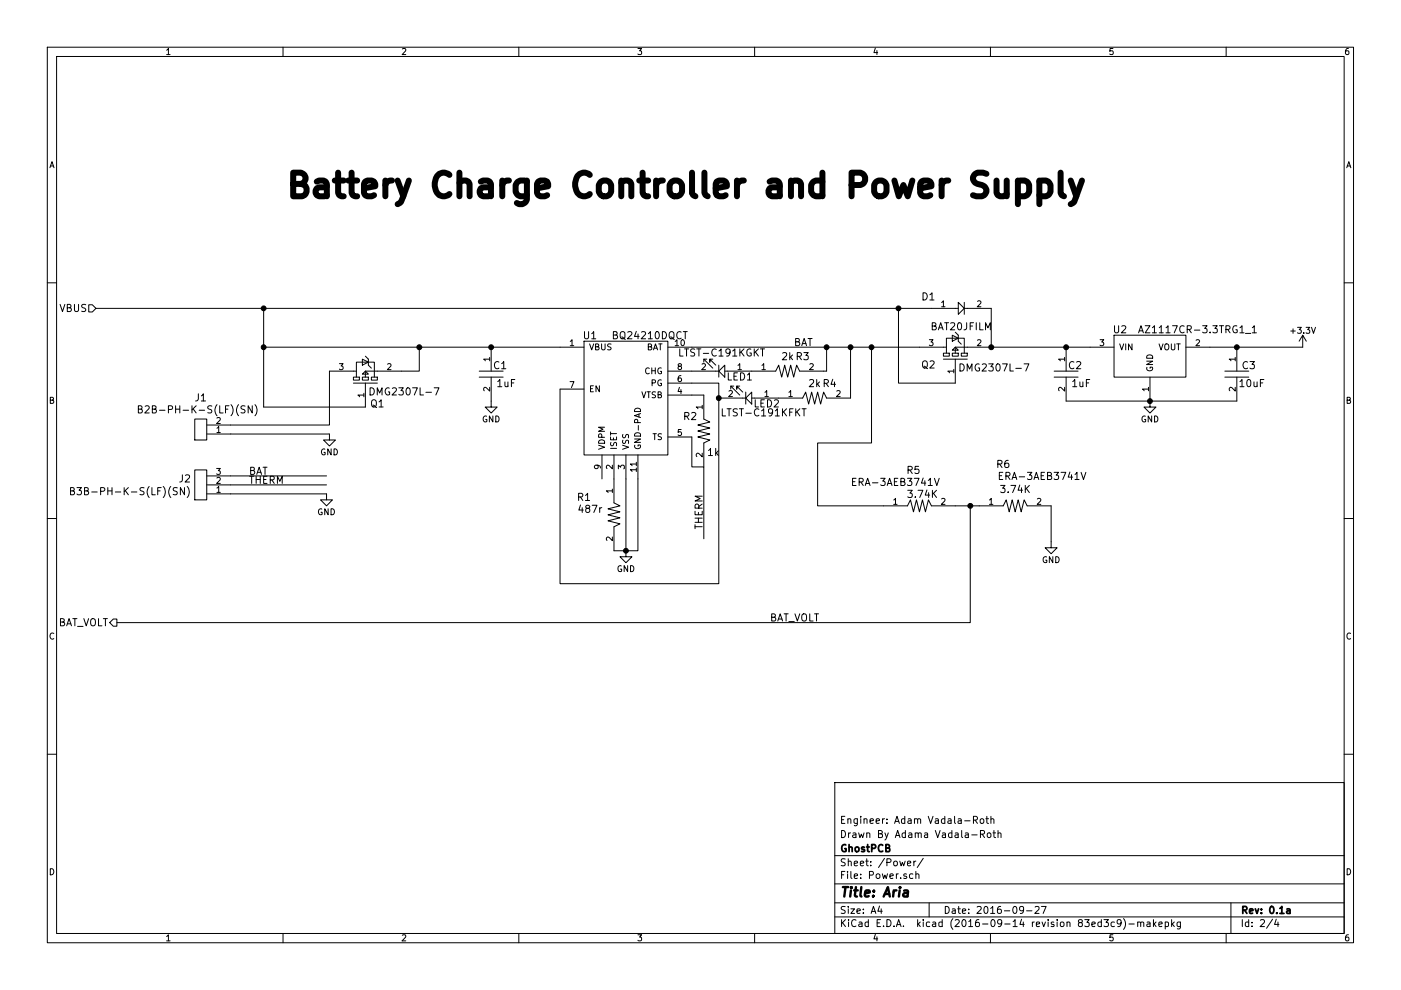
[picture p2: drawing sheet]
EESchema Schematic File Version 2
LIBS:power
LIBS:device
LIBS:transistors
LIBS:conn
LIBS:linear
LIBS:regul
LIBS:74xx
LIBS:cmos4000
LIBS:adc-dac
LIBS:memory
LIBS:xilinx
LIBS:microcontrollers
LIBS:dsp
LIBS:microchip
LIBS:analog_switches
LIBS:motorola
LIBS:texas
LIBS:intel
LIBS:audio
LIBS:interface
LIBS:digital-audio
LIBS:philips
LIBS:display
LIBS:cypress
LIBS:siliconi
LIBS:opto
LIBS:atmel
LIBS:contrib
LIBS:valves
LIBS:HydroPWNics_Lib
LIBS:Aria-cache
EELAYER 25 0
EELAYER END
$Descr A4 11693 8268
encoding utf-8
Sheet 2 4
Title "Aria"
Date "2016-09-27"
Rev "0.1a"
Comp "GhostPCB"
Comment1 "Drawn By Adama Vadala-Roth"
Comment2 "Engineer: Adam Vadala-Roth"
Comment3 ""
Comment4 ""
$EndDescr
Text HLabel 800  2575 0    60   Input ~ 0
VBUS
$Comp
L BQ24210DQCT U1
U 1 1
P 5375 3150
F 0 "U1" H 4925 3500 60  0000 C CNN
F 1 "BQ24210DQCT" H 5425 3500 60  0000 C CNN
F 2 "PCB_Footprints:BQ24210" H 4825 3400 60  0001 C CNN
F 3 "http://www.ti.com/lit/ds/symlink/bq24210.pdf" H 6775 5050 60  0001 C CNN
F 4 "1.46250 @ 1250" H 5025 3600 60  0001 C CNN "Cost"
F 5 "19 Aug 2016" H 5125 3700 60  0001 C CNN "Date Created"
F 6 "19 Aug 2016" H 5225 3800 60  0001 C CNN "Date Modified"
F 7 "Adam Vadala-Roth" H 5325 3900 60  0001 C CNN "Designer"
F 8 "0.8mm" H 5425 4000 60  0001 C CNN "Height"
F 9 "Yes" H 5525 4100 60  0001 C CNN "RHoS?"
F 10 "Texas Instruments" H 5625 4200 60  0001 C CNN "MFR"
F 11 "BQ24210DQCT" H 5725 4300 60  0001 C CNN "MFR#"
F 12 "SMT/SMD" H 5825 4400 60  0001 C CNN "Mounting "
F 13 "8" H 5925 4500 60  0001 C CNN "Pin Count#"
F 14 "Active" H 6025 4600 60  0001 C CNN "Status"
F 15 "N/A" H 6125 4700 60  0001 C CNN "Tolerance"
F 16 "Lithium Ion Battery Charge Controller Solar/USB" H 6225 4800 60  0001 C CNN "Type"
F 17 "3.5-18VDC" H 6325 4900 60  0001 C CNN "Voltage"
F 18 "N/A" H 6425 5000 60  0001 C CNN "Wattage"
F 19 "N/A" H 6525 5100 60  0001 C CNN "Component-Value"
F 20 "IC BATT CHARGER LI-ION 10WSON" H 6625 5200 60  0001 C CNN "Description"
	1    5375 3150
	1    0    0    -1  
$EndComp
$Comp
L CL05A105KA5NQNC C2
U 1 1
P 8900 3125
F 0 "C2" V 8825 3200 60  0000 C CNN
F 1 "CL05A105KA5NQNC" H 8600 2975 60  0001 C CNN
F 2 "PCB_Footprints:C0402" H 8150 3175 60  0001 C CNN
F 3 "http://www.samsungsem.com/kr/support/product-search/mlcc/__icsFiles/afieldfile/2016/08/18/S_CL05A105KA5NQNC.pdf" H 8250 3275 60  0001 C CNN
F 4 "0.05618 @ 5000" H 8350 3375 60  0001 C CNN "Cost"
F 5 "5 Sept 2016" H 8450 3475 60  0001 C CNN "Date Created"
F 6 "5 Sept 2016" H 8550 3575 60  0001 C CNN "Date Modifed"
F 7 "Adam Vadala-Roth" H 8650 3675 60  0001 C CNN "Designer"
F 8 "0.55mm" H 8750 3775 60  0001 C CNN "Height"
F 9 "Yes" H 8850 3875 60  0001 C CNN "RHoS?"
F 10 "Samsung Electro-Mechanics America, Inc." H 8950 3975 60  0001 C CNN "MFR"
F 11 "CL05A105KA5NQNC" H 9050 4075 60  0001 C CNN "MFR#"
F 12 "SMT/SMD" H 9150 4175 60  0001 C CNN "Mounting"
F 13 "2" H 9250 4275 60  0001 C CNN "Pin Count#"
F 14 "Active" H 9350 4375 60  0001 C CNN "Status"
F 15 "10%" H 9450 4475 60  0001 C CNN "Tolerance"
F 16 "Ceramic Capacitor 0402" H 9550 4575 60  0001 C CNN "Type"
F 17 "25V" H 9650 4675 60  0001 C CNN "Voltage"
F 18 "N/A" H 10200 4675 60  0001 C CNN "Wattage"
F 19 "1uF" V 8975 3250 60  0000 C CNN "Componen-Value"
F 20 "1µF 25V Ceramic Capacitor X5R 0402 (1005 Metric) 0.039\" L x 0.020\" W (1.00mm x 0.50mm)" H 10400 4875 60  0001 C CNN "Description"
	1    8900 3125
	0    1    1    0   
$EndComp
$Comp
L CL10A106KQ8NNNC C3
U 1 1
P 10325 3100
F 0 "C3" V 10275 3200 60  0000 C CNN
F 1 "CL10A106KQ8NNNC" H 10025 2950 60  0001 C CNN
F 2 "PCB_Footprints:C0603" H 9575 3150 60  0001 C CNN
F 3 "http://www.samsungsem.com/kr/support/product-search/mlcc/__icsFiles/afieldfile/2016/08/18/S_CL10A106KQ8NNNC.pdf" H 9675 3250 60  0001 C CNN
F 4 "0.05145 @ 4000" H 9775 3350 60  0001 C CNN "Cost"
F 5 "5 Sept 2016" H 9875 3450 60  0001 C CNN "Date Created"
F 6 "5 Sept 2016" H 9975 3550 60  0001 C CNN "Date Modifed"
F 7 "Adam Vadala-Roth" H 10075 3650 60  0001 C CNN "Designer"
F 8 "0.90mm" H 10175 3750 60  0001 C CNN "Height"
F 9 "Yes" H 10275 3850 60  0001 C CNN "RHoS?"
F 10 "Samsung Electro-Mechanics America, Inc." H 10375 3950 60  0001 C CNN "MFR"
F 11 "CL10A106KQ8NNNC" H 10475 4050 60  0001 C CNN "MFR#"
F 12 "SMT/SMD" H 10575 4150 60  0001 C CNN "Mounting"
F 13 "2" H 10675 4250 60  0001 C CNN "Pin Count#"
F 14 "Active" H 10775 4350 60  0001 C CNN "Status"
F 15 "10%" H 10875 4450 60  0001 C CNN "Tolerance"
F 16 "Ceramic Capacitor 0603" H 10975 4550 60  0001 C CNN "Type"
F 17 "6.3V" H 11075 4650 60  0001 C CNN "Voltage"
F 18 "N/A" H 11625 4650 60  0001 C CNN "Wattage"
F 19 "10uF" V 10425 3225 60  0000 C CNN "Componen-Value"
F 20 "10µF 6.3V Ceramic Capacitor X5R 0603 (1608 Metric) 0.063\" L x 0.031\" W (1.60mm x 0.80mm)" H 11825 4850 60  0001 C CNN "Description"
	1    10325 3100
	0    1    1    0   
$EndComp
$Comp
L AZ1117CR-3.3TRG1_1 U2
U 1 1
P 9600 2950
F 0 "U2" H 9350 3150 60  0000 C CNN
F 1 "AZ1117CR-3.3TRG1_1" H 10000 3150 60  0000 C CNN
F 2 "PCB_Footprints:AZ1117CR-3.3TRG1" H 9250 3050 60  0001 C CNN
F 3 "" H 9350 3150 60  0001 C CNN
F 4 "0.08330 @ 5000" H 9450 3250 60  0001 C CNN "Cost"
F 5 "19 Aug 2016" H 9550 3350 60  0001 C CNN "Date Created"
F 6 "19 Aug 2016" H 9650 3450 60  0001 C CNN "Date Modified"
F 7 "Adam Vadala-Roth" H 9750 3550 60  0001 C CNN "Designer"
F 8 "1.6mm" H 9850 3650 60  0001 C CNN "Height"
F 9 "Yes" H 9950 3750 60  0001 C CNN "RHoS?"
F 10 "Diodes Inc" H 10050 3850 60  0001 C CNN "MFR"
F 11 "AZ1117CR-3.3TRG1" H 10150 3950 60  0001 C CNN "MFR#"
F 12 "SMT/SMD" H 10250 4050 60  0001 C CNN "Mounting"
F 13 "4" H 10350 4150 60  0001 C CNN "Pin Count#"
F 14 "Active" H 10450 4250 60  0001 C CNN "Status"
F 15 "N/A" H 10550 4350 60  0001 C CNN "Tolerance"
F 16 "LDO Linear DC Voltage Regulator" H 10650 4450 60  0001 C CNN "Type"
F 17 "3.7V input 3.3V Output" H 10750 4550 60  0001 C CNN "Voltage"
F 18 "N/A" H 10850 4650 60  0001 C CNN "Wattage"
F 19 "N/A" H 10950 4750 60  0001 C CNN "Component-Value"
F 20 "Linear Voltage Regulator IC Positive Fixed 1 Output 3.3V 800mA SOT-89" H 11050 4850 60  0001 C CNN "Description"
	1    9600 2950
	1    0    0    -1  
$EndComp
$Comp
L BAT20JFILM D1
U 1 1
P 8025 2575
F 0 "D1" H 7750 2675 60  0000 C CNN
F 1 "BAT20JFILM" H 8025 2425 60  0000 C CNN
F 2 "PCB_Footprints:BAT20JFILM" H 9450 4500 60  0001 C CNN
F 3 "http://www.st.com/web/en/resource/technical/document/datasheet/CD00012201.pdf" H 9650 4625 60  0001 C CNN
F 4 "0.09010 @ 6000" H 7875 2775 60  0001 C CNN "Cost"
F 5 "8 Sept 2016" H 7975 2875 60  0001 C CNN "Date Created"
F 6 "8 Sept 2016" H 8075 2975 60  0001 C CNN "Date Modified"
F 7 "Adam Vadala-Roth" H 8175 3075 60  0001 C CNN "Designer"
F 8 "1.13mm" H 8275 3175 60  0001 C CNN "Height"
F 9 "Yes" H 8375 3275 60  0001 C CNN "RhoS?"
F 10 "STMicroelectronics" H 8475 3375 60  0001 C CNN "MFR"
F 11 "BAT20JFILM" H 8575 3475 60  0001 C CNN "MFR#"
F 12 "SMT/SMD" H 8675 3575 60  0001 C CNN "Mounting"
F 13 "2" H 8775 3675 60  0001 C CNN "Pin Count#"
F 14 "Active" H 8875 3775 60  0001 C CNN "Status"
F 15 "N/A" H 8975 3875 60  0001 C CNN "Tolerance"
F 16 "Schottky Diode" H 9075 3975 60  0001 C CNN "Type"
F 17 "N/A" H 9175 4075 60  0001 C CNN "Voltage"
F 18 "N/A" H 9275 4175 60  0001 C CNN "Wattage"
F 19 "N/A" H 9375 4275 60  0001 C CNN "Component-Value"
F 20 "Diode Schottky 23V 1A Surface Mount SOD-323" H 9475 4375 60  0001 C CNN "Description"
	1    8025 2575
	1    0    0    -1  
$EndComp
$Comp
L DMG2307L-7 Q2
U 1 1
P 7975 2900
F 0 "Q2" V 7825 3125 60  0000 C CNN
F 1 "DMG2307L-7" V 7800 2575 60  0000 C CNN
F 2 "PCB_Footprints:DMG2307L-7" H 9275 4550 60  0001 C CNN
F 3 "http://www.diodes.com/_files/datasheets/DMG2307L.pdf" H 9575 4750 60  0001 C CNN
F 4 "0.08100 @ 3000" H 9075 5050 60  0001 C CNN "Cost"
F 5 "8 Sept 2016" H 9125 4950 60  0001 C CNN "Date Created "
F 6 "8 Sept 2016" H 9175 4400 60  0001 C CNN "Date Modified"
F 7 "Adam Vadala-Roth" H 9075 4850 60  0001 C CNN "Designer"
F 8 "0.4mm" H 9125 4650 60  0001 C CNN "Height"
F 9 "Yes" H 9125 5150 60  0001 C CNN "RHoS?"
F 10 "Diodes Incorporated" H 9175 4300 60  0001 C CNN "MFR"
F 11 "DMG2307L-7" H 8225 3300 60  0001 C CNN "MFR#"
F 12 "SMT/SMD" H 8325 3400 60  0001 C CNN "Mounting"
F 13 "2" H 8425 3500 60  0001 C CNN "Pin Count#"
F 14 "Active" H 8525 3600 60  0001 C CNN "Status"
F 15 "N/A" H 8625 3700 60  0001 C CNN "Tolerance"
F 16 "MOSFET" H 8725 3800 60  0001 C CNN "Type"
F 17 "30V" H 8825 3900 60  0001 C CNN "Voltage"
F 18 "N/A" H 8925 4000 60  0001 C CNN "Wattage"
F 19 "N/A" H 9025 4100 60  0001 C CNN "Component-Value"
F 20 "MOSFET P-CH 30V 2.5A SOT-23" H 9125 4200 60  0001 C CNN "Description"
	1    7975 2900
	0    -1   -1   0   
$EndComp
$Comp
L RC1005F4870CS R1
U 1 1
P 5125 4300
F 0 "R1" V 4975 4050 60  0000 C CNN
F 1 "RC1005F4870CS" H 5125 4150 60  0001 C CNN
F 2 "PCB_Footprints:R0402" H 4725 4550 60  0001 C CNN
F 3 "https://media.digikey.com/pdf/Data%20Sheets/Samsung%20PDFs/RC_Series_ds.pdf" H 4825 4750 60  0001 C CNN
F 4 "0.00257 @ 5000" H 6675 6250 60  0001 C CNN "Cost"
F 5 "5 Sept 2016" H 5025 4850 60  0001 C CNN "Date Created"
F 6 "5 Sept 2016" H 5125 4950 60  0001 C CNN "Date Modified"
F 7 "Adam Vadala-Roth" H 5225 5050 60  0001 C CNN "Designer"
F 8 "0.4mm" H 5325 5150 60  0001 C CNN "Height"
F 9 "Yes" H 5425 5250 60  0001 C CNN "RHoS?"
F 10 "Samsung Electro-Mechanics America, Inc." H 5525 5350 60  0001 C CNN "MFR"
F 11 "RC1005F4870CS" H 5625 5450 60  0001 C CNN "MFR#"
F 12 "SMT/SMD" H 5725 5550 60  0001 C CNN "Mounting"
F 13 "2" H 5825 5650 60  0001 C CNN "Pin Count#"
F 14 "Active" H 5925 5750 60  0001 C CNN "Status"
F 15 "1%" H 6025 5850 60  0001 C CNN "Tolerance"
F 16 "passive" H 6125 5950 60  0001 C CNN "Type"
F 17 "N/A" H 6225 6050 60  0001 C CNN "Voltage"
F 18 "1/16" H 6325 6150 60  0001 C CNN "Wattage"
F 19 "487r" V 5075 4100 60  0000 C CNN "Component-Value"
F 20 "RES SMD 487 OHM 1% 1/16W 0402" H 6525 6350 60  0001 C CNN "Description"
	1    5125 4300
	0    1    1    0   
$EndComp
$Comp
L LTST-C191KFKT LED2
U 1 1
P 6250 3325
F 0 "LED2" H 6100 3375 60  0000 C CNN
F 1 "LTST-C191KFKT" H 6125 3450 60  0000 C CNN
F 2 "PCB_Footprints:LED0603" H 7675 5250 60  0001 C CNN
F 3 "http://optoelectronics.liteon.com/upload/download/DS22-2000-228/S_110_LTST-C191KGKT.pdf" H 7875 5375 60  0001 C CNN
F 4 "0.03760 @ 5000" H 6100 3525 60  0001 C CNN "Cost"
F 5 "8 Sept 2016" H 6200 3625 60  0001 C CNN "Date Created"
F 6 "8 Sept 2016" H 6300 3725 60  0001 C CNN "Date Modified"
F 7 "Adam Vadala-Roth" H 6400 3825 60  0001 C CNN "Designer"
F 8 "0.55mm" H 6500 3925 60  0001 C CNN "Height"
F 9 "Yes" H 6600 4025 60  0001 C CNN "RhoS?"
F 10 "Lite-On Inc" H 6700 4125 60  0001 C CNN "MFR"
F 11 "LTST-C191KFKT" H 6800 4225 60  0001 C CNN "MFR#"
F 12 "SMT/SMD" H 6900 4325 60  0001 C CNN "Mounting"
F 13 "2" H 7000 4425 60  0001 C CNN "Pin Count#"
F 14 "Active" H 7100 4525 60  0001 C CNN "Status"
F 15 "N/A" H 7200 4625 60  0001 C CNN "Tolerance"
F 16 "0603 LED" H 7300 4725 60  0001 C CNN "Type"
F 17 "N/A" H 7400 4825 60  0001 C CNN "Voltage"
F 18 "N/A" H 7500 4925 60  0001 C CNN "Wattage"
F 19 "N/A" H 7600 5025 60  0001 C CNN "Component-Value"
F 20 "Orange 605nm LED Indication - Discrete 2V 0603 (1608 Metric)" H 7700 5125 60  0001 C CNN "Description"
	1    6250 3325
	-1   0    0    1   
$EndComp
$Comp
L LTST-C191KGKT LED1
U 1 1
P 6025 3100
F 0 "LED1" H 5875 3150 60  0000 C CNN
F 1 "LTST-C191KGKT" H 6025 2950 60  0000 C CNN
F 2 "PCB_Footprints:LED0603" H 7450 5025 60  0001 C CNN
F 3 "http://optoelectronics.liteon.com/upload/download/DS22-2000-228/S_110_LTST-C191KGKT.pdf" H 7650 5150 60  0001 C CNN
F 4 "0.04040 @ 5000" H 5875 3300 60  0001 C CNN "Cost"
F 5 "8 Sept 2016" H 5975 3400 60  0001 C CNN "Date Created"
F 6 "8 Sept 2016" H 6075 3500 60  0001 C CNN "Date Modified"
F 7 "Adam Vadala-Roth" H 6175 3600 60  0001 C CNN "Designer"
F 8 "0.55mm" H 6275 3700 60  0001 C CNN "Height"
F 9 "Yes" H 6375 3800 60  0001 C CNN "RhoS?"
F 10 "Lite-On Inc" H 6475 3900 60  0001 C CNN "MFR"
F 11 "LTST-C191KGKT" H 6575 4000 60  0001 C CNN "MFR#"
F 12 "SMT/SMD" H 6675 4100 60  0001 C CNN "Mounting"
F 13 "2" H 6775 4200 60  0001 C CNN "Pin Count#"
F 14 "Active" H 6875 4300 60  0001 C CNN "Status"
F 15 "N/A" H 6975 4400 60  0001 C CNN "Tolerance"
F 16 "0603 LED" H 7075 4500 60  0001 C CNN "Type"
F 17 "N/A" H 7175 4600 60  0001 C CNN "Voltage"
F 18 "N/A" H 7275 4700 60  0001 C CNN "Wattage"
F 19 "N/A" H 7375 4800 60  0001 C CNN "Component-Value"
F 20 "Green 571nm LED Indication - Discrete 2V 0603 (1608 Metric)" H 7475 4900 60  0001 C CNN "Description"
	1    6025 3100
	-1   0    0    1   
$EndComp
Wire Wire Line
	800  2575 7775 2575
Wire Wire Line
	2200 2575 2200 3400
Wire Wire Line
	2200 2900 4675 2900
Wire Wire Line
	5775 2900 7675 2900
Wire Wire Line
	8275 2575 8275 2900
Connection ~ 2200 2575
Wire Wire Line
	7975 3200 7500 3200
Wire Wire Line
	7500 3200 7500 2575
Connection ~ 7500 2575
Wire Wire Line
	8275 2900 9100 2900
Wire Wire Line
	10100 2900 10875 2900
Connection ~ 10325 2900
$Comp
L +3.3V #PWR01
U 1 1
P 10875 2900
F 0 "#PWR01" H 10875 2750 50  0001 C CNN
F 1 "+3.3V" H 10875 3040 50  0000 C CNN
F 2 "" H 10875 2900 50  0000 C CNN
F 3 "" H 10875 2900 50  0000 C CNN
	1    10875 2900
	1    0    0    -1  
$EndComp
$Comp
L GND #PWR02
U 1 1
P 9600 3350
F 0 "#PWR02" H 9600 3100 50  0001 C CNN
F 1 "GND" H 9600 3200 50  0000 C CNN
F 2 "" H 9600 3350 50  0000 C CNN
F 3 "" H 9600 3350 50  0000 C CNN
	1    9600 3350
	1    0    0    -1  
$EndComp
Wire Wire Line
	8900 3350 10325 3350
Connection ~ 9600 3350
Connection ~ 8900 2900
Connection ~ 8275 2900
Wire Wire Line
	6900 2900 6900 3100
Connection ~ 6900 2900
Wire Wire Line
	7100 3325 7100 2900
Connection ~ 7100 2900
Wire Wire Line
	6900 3100 6875 3100
Wire Wire Line
	5775 3200 6000 3200
Wire Wire Line
	6000 3200 6000 4875
Wire Wire Line
	6000 4875 4675 4875
Wire Wire Line
	4675 4875 4675 3250
Connection ~ 6000 3325
$Comp
L GND #PWR03
U 1 1
P 5225 4600
F 0 "#PWR03" H 5225 4350 50  0001 C CNN
F 1 "GND" H 5225 4450 50  0000 C CNN
F 2 "" H 5225 4600 50  0000 C CNN
F 3 "" H 5225 4600 50  0000 C CNN
	1    5225 4600
	1    0    0    -1  
$EndComp
Wire Wire Line
	5225 4000 5225 4600
Wire Wire Line
	5125 4600 5325 4600
Wire Wire Line
	5325 4600 5325 4000
Connection ~ 5225 4600
Wire Wire Line
	5875 3300 5775 3300
Wire Wire Line
	5775 3650 5775 3900
Wire Wire Line
	5775 3900 5875 3900
Wire Wire Line
	5875 3900 5875 4500
Text Label 5875 4425 1    60   ~ 0
THERM
$Comp
L CL05A105KA5NQNC C1
U 1 1
P 4100 3125
F 0 "C1" V 4025 3200 60  0000 C CNN
F 1 "CL05A105KA5NQNC" H 3800 2975 60  0001 C CNN
F 2 "PCB_Footprints:C0402" H 3350 3175 60  0001 C CNN
F 3 "http://www.samsungsem.com/kr/support/product-search/mlcc/__icsFiles/afieldfile/2016/08/18/S_CL05A105KA5NQNC.pdf" H 3450 3275 60  0001 C CNN
F 4 "0.05618 @ 5000" H 3550 3375 60  0001 C CNN "Cost"
F 5 "5 Sept 2016" H 3650 3475 60  0001 C CNN "Date Created"
F 6 "5 Sept 2016" H 3750 3575 60  0001 C CNN "Date Modifed"
F 7 "Adam Vadala-Roth" H 3850 3675 60  0001 C CNN "Designer"
F 8 "0.55mm" H 3950 3775 60  0001 C CNN "Height"
F 9 "Yes" H 4050 3875 60  0001 C CNN "RHoS?"
F 10 "Samsung Electro-Mechanics America, Inc." H 4150 3975 60  0001 C CNN "MFR"
F 11 "CL05A105KA5NQNC" H 4250 4075 60  0001 C CNN "MFR#"
F 12 "SMT/SMD" H 4350 4175 60  0001 C CNN "Mounting"
F 13 "2" H 4450 4275 60  0001 C CNN "Pin Count#"
F 14 "Active" H 4550 4375 60  0001 C CNN "Status"
F 15 "10%" H 4650 4475 60  0001 C CNN "Tolerance"
F 16 "Ceramic Capacitor 0402" H 4750 4575 60  0001 C CNN "Type"
F 17 "25V" H 4850 4675 60  0001 C CNN "Voltage"
F 18 "N/A" H 5400 4675 60  0001 C CNN "Wattage"
F 19 "1uF" V 4175 3250 60  0000 C CNN "Componen-Value"
F 20 "1µF 25V Ceramic Capacitor X5R 0402 (1005 Metric) 0.039\" L x 0.020\" W (1.00mm x 0.50mm)" H 5600 4875 60  0001 C CNN "Description"
	1    4100 3125
	0    1    1    0   
$EndComp
$Comp
L GND #PWR04
U 1 1
P 4100 3350
F 0 "#PWR04" H 4100 3100 50  0001 C CNN
F 1 "GND" H 4100 3200 50  0000 C CNN
F 2 "" H 4100 3350 50  0000 C CNN
F 3 "" H 4100 3350 50  0000 C CNN
	1    4100 3350
	1    0    0    -1  
$EndComp
$Comp
L GND #PWR05
U 1 1
P 2750 3625
F 0 "#PWR05" H 2750 3375 50  0001 C CNN
F 1 "GND" H 2750 3475 50  0000 C CNN
F 2 "" H 2750 3625 50  0000 C CNN
F 3 "" H 2750 3625 50  0000 C CNN
	1    2750 3625
	1    0    0    -1  
$EndComp
Wire Wire Line
	1925 3625 2750 3625
Connection ~ 3500 2900
$Comp
L DMG2307L-7 Q1
U 1 1
P 3050 3100
F 0 "Q1" V 2775 3000 60  0000 C CNN
F 1 "DMG2307L-7" V 2875 2775 60  0000 C CNN
F 2 "PCB_Footprints:DMG2307L-7" H 4350 4750 60  0001 C CNN
F 3 "http://www.diodes.com/_files/datasheets/DMG2307L.pdf" H 4650 4950 60  0001 C CNN
F 4 "0.08100 @ 3000" H 4150 5250 60  0001 C CNN "Cost"
F 5 "8 Sept 2016" H 4200 5150 60  0001 C CNN "Date Created "
F 6 "8 Sept 2016" H 4250 4600 60  0001 C CNN "Date Modified"
F 7 "Adam Vadala-Roth" H 4150 5050 60  0001 C CNN "Designer"
F 8 "0.4mm" H 4200 4850 60  0001 C CNN "Height"
F 9 "Yes" H 4200 5350 60  0001 C CNN "RHoS?"
F 10 "Diodes Incorporated" H 4250 4500 60  0001 C CNN "MFR"
F 11 "DMG2307L-7" H 3300 3500 60  0001 C CNN "MFR#"
F 12 "SMT/SMD" H 3400 3600 60  0001 C CNN "Mounting"
F 13 "2" H 3500 3700 60  0001 C CNN "Pin Count#"
F 14 "Active" H 3600 3800 60  0001 C CNN "Status"
F 15 "N/A" H 3700 3900 60  0001 C CNN "Tolerance"
F 16 "MOSFET" H 3800 4000 60  0001 C CNN "Type"
F 17 "30V" H 3900 4100 60  0001 C CNN "Voltage"
F 18 "N/A" H 4000 4200 60  0001 C CNN "Wattage"
F 19 "N/A" H 4100 4300 60  0001 C CNN "Component-Value"
F 20 "MOSFET P-CH 30V 2.5A SOT-23" H 4200 4400 60  0001 C CNN "Description"
	1    3050 3100
	0    -1   -1   0   
$EndComp
Wire Wire Line
	1925 3550 2750 3550
Wire Wire Line
	2750 3550 2750 3100
Wire Wire Line
	3350 3100 3500 3100
Wire Wire Line
	3500 3100 3500 2900
Wire Wire Line
	2200 3400 3050 3400
Connection ~ 2200 2900
$Comp
L GND #PWR06
U 1 1
P 2725 4125
F 0 "#PWR06" H 2725 3875 50  0001 C CNN
F 1 "GND" H 2725 3975 50  0000 C CNN
F 2 "" H 2725 4125 50  0000 C CNN
F 3 "" H 2725 4125 50  0000 C CNN
	1    2725 4125
	1    0    0    -1  
$EndComp
Wire Wire Line
	2725 4125 1925 4125
Wire Wire Line
	1925 4050 2725 4050
Wire Wire Line
	1925 3975 2725 3975
Text Label 2075 3975 0    60   ~ 0
BAT
Text Label 2075 4050 0    60   ~ 0
THERM
Text Label 6625 2900 0    60   ~ 0
BAT
Text Notes 2375 1675 0    197  ~ 39
Battery Charge Controller and Power Supply\n
$Comp
L RC1608J202CS R3
U 1 1
P 6575 3100
F 0 "R3" H 6700 3225 60  0000 C CNN
F 1 "RC1608J202CS" H 6575 3347 60  0001 C CNN
F 2 "PCB_Footprints:R0603" H 6175 3350 60  0001 C CNN
F 3 "https://media.digikey.com/pdf/Data%20Sheets/Samsung%20PDFs/RC_Series_ds.pdf" H 6275 3550 60  0001 C CNN
F 4 "0.00268 @ 5000" H 8125 5050 60  0001 C CNN "Cost"
F 5 "14 Sept 2016" H 6475 3650 60  0001 C CNN "Date Created"
F 6 "14 Sept 2016" H 6575 3750 60  0001 C CNN "Date Modified"
F 7 "Adam Vadala-Roth" H 6675 3850 60  0001 C CNN "Designer"
F 8 "0.55mm" H 6775 3950 60  0001 C CNN "Height"
F 9 "Yes" H 6875 4050 60  0001 C CNN "RHoS?"
F 10 "Samsung Electro-Mechanics America, Inc." H 6975 4150 60  0001 C CNN "MFR"
F 11 "RC1608F202CS" H 7075 4250 60  0001 C CNN "MFR#"
F 12 "SMT/SMD" H 7175 4350 60  0001 C CNN "Mounting"
F 13 "2" H 7275 4450 60  0001 C CNN "Pin Count#"
F 14 "Active" H 7375 4550 60  0001 C CNN "Status"
F 15 "1%" H 7475 4650 60  0001 C CNN "Tolerance"
F 16 "passive" H 7575 4750 60  0001 C CNN "Type"
F 17 "N/A" H 7675 4850 60  0001 C CNN "Voltage"
F 18 "1/10" H 7775 4950 60  0001 C CNN "Wattage"
F 19 "2k" H 6575 3225 60  0000 C CNN "Component-Value"
F 20 "RES SMD 2K OHM 1% 1/10W 0603" H 7975 5150 60  0001 C CNN "Description"
	1    6575 3100
	1    0    0    -1  
$EndComp
$Comp
L RC1608J202CS R4
U 1 1
P 6800 3325
F 0 "R4" H 6925 3450 60  0000 C CNN
F 1 "RC1608J202CS" H 6800 3572 60  0001 C CNN
F 2 "PCB_Footprints:R0603" H 6400 3575 60  0001 C CNN
F 3 "https://media.digikey.com/pdf/Data%20Sheets/Samsung%20PDFs/RC_Series_ds.pdf" H 6500 3775 60  0001 C CNN
F 4 "0.00268 @ 5000" H 8350 5275 60  0001 C CNN "Cost"
F 5 "14 Sept 2016" H 6700 3875 60  0001 C CNN "Date Created"
F 6 "14 Sept 2016" H 6800 3975 60  0001 C CNN "Date Modified"
F 7 "Adam Vadala-Roth" H 6900 4075 60  0001 C CNN "Designer"
F 8 "0.55mm" H 7000 4175 60  0001 C CNN "Height"
F 9 "Yes" H 7100 4275 60  0001 C CNN "RHoS?"
F 10 "Samsung Electro-Mechanics America, Inc." H 7200 4375 60  0001 C CNN "MFR"
F 11 "RC1608F202CS" H 7300 4475 60  0001 C CNN "MFR#"
F 12 "SMT/SMD" H 7400 4575 60  0001 C CNN "Mounting"
F 13 "2" H 7500 4675 60  0001 C CNN "Pin Count#"
F 14 "Active" H 7600 4775 60  0001 C CNN "Status"
F 15 "1%" H 7700 4875 60  0001 C CNN "Tolerance"
F 16 "passive" H 7800 4975 60  0001 C CNN "Type"
F 17 "N/A" H 7900 5075 60  0001 C CNN "Voltage"
F 18 "1/10" H 8000 5175 60  0001 C CNN "Wattage"
F 19 "2k" H 6800 3450 60  0000 C CNN "Component-Value"
F 20 "RES SMD 2K OHM 1% 1/10W 0603" H 8200 5375 60  0001 C CNN "Description"
	1    6800 3325
	1    0    0    -1  
$EndComp
$Comp
L RC1005F102CS R2
U 1 1
P 5875 3600
F 0 "R2" V 5750 3425 60  0000 L CNN
F 1 "RC1005F102CS" V 5875 3688 60  0001 L CNN
F 2 "PCB_Footprints:R0402" H 5475 3850 60  0001 C CNN
F 3 "https://media.digikey.com/pdf/Data%20Sheets/Samsung%20PDFs/RC_Series_ds.pdf" H 5575 4050 60  0001 C CNN
F 4 "0.00173 @ 5000" H 7425 5550 60  0001 C CNN "Cost"
F 5 "5 Sept 2016" H 5775 4150 60  0001 C CNN "Date Created"
F 6 "5 Sept 2016" H 5875 4250 60  0001 C CNN "Date Modified"
F 7 "Adam Vadala-Roth" H 5975 4350 60  0001 C CNN "Designer"
F 8 "0.4mm" H 6075 4450 60  0001 C CNN "Height"
F 9 "Yes" H 6175 4550 60  0001 C CNN "RHoS?"
F 10 "Samsung Electro-Mechanics America, Inc." H 6275 4650 60  0001 C CNN "MFR"
F 11 "RC1005F102CS" H 6375 4750 60  0001 C CNN "MFR#"
F 12 "SMT/SMD" H 6475 4850 60  0001 C CNN "Mounting"
F 13 "2" H 6575 4950 60  0001 C CNN "Pin Count#"
F 14 "Active" H 6675 5050 60  0001 C CNN "Status"
F 15 "%" H 6775 5150 60  0001 C CNN "Tolerance"
F 16 "passive" H 6875 5250 60  0001 C CNN "Type"
F 17 "N/A" H 6975 5350 60  0001 C CNN "Voltage"
F 18 "1/16" H 7075 5450 60  0001 C CNN "Wattage"
F 19 "1k" V 6050 3625 60  0000 L CNN "Component-Value"
F 20 "RES SMD 1K OHM 1% 1/16W 0402" H 7275 5650 60  0001 C CNN "Description"
	1    5875 3600
	0    1    1    0   
$EndComp
$Comp
L B2B-PH-K-S(LF)(SN) J1
U 1 1
P 1725 3550
F 0 "J1" H 1675 3325 60  0000 C CNN
F 1 "B2B-PH-K-S(LF)(SN)" H 1650 3425 60  0000 C CNN
F 2 "PCB_Footprints:B2B-PH-K-S(LF)(SN)" H 1575 3625 60  0001 C CNN
F 3 "http://www.jst-mfg.com/product/pdf/eng/ePH.pdf" H 1450 3925 60  0001 C CNN
F 4 "0.06216 @ 5000" H 1550 4025 60  0001 C CNN "Cost"
F 5 "15 Sept 2016" H 1650 4125 60  0001 C CNN "Date Created "
F 6 "15 Sept 2016" H 1750 4225 60  0001 C CNN "Date Modified"
F 7 "Adam Vadala-Roth" H 1850 4325 60  0001 C CNN "Designer "
F 8 "6.6mm" H 1950 4425 60  0001 C CNN "Height"
F 9 "Yes" H 2050 4525 60  0001 C CNN "RHoS?"
F 10 "JST Sales America Inc" H 2150 4625 60  0001 C CNN "MFR"
F 11 "B2B-PH-K-S(LF)(SN)" H 2250 4725 60  0001 C CNN "MFR#"
F 12 "SMT/SMD" H 2350 4825 60  0001 C CNN "Mounting"
F 13 "2" H 2450 4925 60  0001 C CNN "Pin Count#"
F 14 "Active" H 2550 5025 60  0001 C CNN "Status"
F 15 "N/A" H 2650 5125 60  0001 C CNN "Tolerance"
F 16 "Through hole mount 2 pin connector" H 2750 5225 60  0001 C CNN "Type"
F 17 "N/A" H 2850 5325 60  0001 C CNN "Voltage"
F 18 "N/A" H 2950 5425 60  0001 C CNN "Wattage"
F 19 "N/A" H 3050 5525 60  0001 C CNN "Component-Value"
F 20 "2 Positions Header, Shrouded Connector 0.079\" (2.00mm) Through Hole Tin" H 3150 5625 60  0001 C CNN "Description"
	1    1725 3550
	1    0    0    1   
$EndComp
$Comp
L B3B-PH-K-S(LF)(SN) J2
U 1 1
P 1725 4050
F 0 "J2" H 1597 4002 60  0000 R CNN
F 1 "B3B-PH-K-S(LF)(SN)" H 1597 4108 60  0000 R CNN
F 2 "PCB_Footprints:B3B-PH-K-S(LF)(SN)" H 1575 4125 60  0001 C CNN
F 3 "http://www.jst-mfg.com/product/pdf/eng/ePH.pdf" H 1450 4425 60  0001 C CNN
F 4 "0.07765 @ 5000" H 1550 4525 60  0001 C CNN "Cost"
F 5 "14 Sept 2016" H 1650 4625 60  0001 C CNN "Date Created "
F 6 "14 Sept 2016" H 1750 4725 60  0001 C CNN "Date Modified"
F 7 "Adam Vadala-Roth" H 1850 4825 60  0001 C CNN "Designer "
F 8 "6.6mm" H 1950 4925 60  0001 C CNN "Height"
F 9 "Yes" H 2050 5025 60  0001 C CNN "RHoS?"
F 10 "JST Sales America Inc" H 2150 5125 60  0001 C CNN "MFR"
F 11 "B3B-PH-K-S(LF)(SN)" H 2250 5225 60  0001 C CNN "MFR#"
F 12 "SMT/SMD" H 2350 5325 60  0001 C CNN "Mounting"
F 13 "3" H 2450 5425 60  0001 C CNN "Pin Count#"
F 14 "Active" H 2550 5525 60  0001 C CNN "Status"
F 15 "N/A" H 2650 5625 60  0001 C CNN "Tolerance"
F 16 "throughhole 3 Pin Connector" H 2750 5725 60  0001 C CNN "Type"
F 17 "N/A" H 2850 5825 60  0001 C CNN "Voltage"
F 18 "N/A" H 2950 5925 60  0001 C CNN "Wattage"
F 19 "N/A" H 3050 6025 60  0001 C CNN "Component-Value"
F 20 "3 Positions Header, Shrouded Connector 0.079\" (2.00mm) Through Hole Tin" H 3150 6125 60  0001 C CNN "Description"
	1    1725 4050
	1    0    0    1   
$EndComp
Connection ~ 4100 2900
$Comp
L ERA-3AEB3741V R5
U 1 1
P 7675 4225
F 0 "R5" H 7625 4525 60  0000 C CNN
F 1 "ERA-3AEB3741V" H 7475 4425 60  0000 C CNN
F 2 "PCB_Footprints:R0603" H 7275 4475 60  0001 C CNN
F 3 "https://media.digikey.com/pdf/Data%20Sheets/Panasonic%20Electronic%20Components/ERA%201A,2A,3A,6A,8A.pdf" H 7375 4675 60  0001 C CNN
F 4 "0.04275 @ 5000" H 9225 6175 60  0001 C CNN "Cost"
F 5 "19 Sept 2016" H 7575 4775 60  0001 C CNN "Date Created"
F 6 "19 Sept 2016" H 7675 4875 60  0001 C CNN "Date Modified"
F 7 "Adam Vadala-Roth" H 7775 4975 60  0001 C CNN "Designer"
F 8 "0.55mm" H 7875 5075 60  0001 C CNN "Height"
F 9 "Yes" H 7975 5175 60  0001 C CNN "RHoS?"
F 10 "Panasonic Electronic Components" H 8075 5275 60  0001 C CNN "MFR"
F 11 "ERA-3AEB3741V" H 8175 5375 60  0001 C CNN "MFR#"
F 12 "SMT/SMD" H 8275 5475 60  0001 C CNN "Mounting"
F 13 "2" H 8375 5575 60  0001 C CNN "Pin Count#"
F 14 "Active" H 8475 5675 60  0001 C CNN "Status"
F 15 "1%" H 8575 5775 60  0001 C CNN "Tolerance"
F 16 "passive" H 8675 5875 60  0001 C CNN "Type"
F 17 "N/A" H 8775 5975 60  0001 C CNN "Voltage"
F 18 "1/10" H 8875 6075 60  0001 C CNN "Wattage"
F 19 "3.74K" H 7700 4325 60  0000 C CNN "Component-Value"
F 20 "RES SMD 3.74KOHM 0.1% 1/10W 0603" H 9075 6275 60  0001 C CNN "Description"
	1    7675 4225
	1    0    0    -1  
$EndComp
$Comp
L ERA-3AEB3741V R6
U 1 1
P 8475 4225
F 0 "R6" H 8375 4575 60  0000 C CNN
F 1 "ERA-3AEB3741V" H 8700 4475 60  0000 C CNN
F 2 "PCB_Footprints:R0603" H 8075 4475 60  0001 C CNN
F 3 "https://media.digikey.com/pdf/Data%20Sheets/Panasonic%20Electronic%20Components/ERA%201A,2A,3A,6A,8A.pdf" H 8175 4675 60  0001 C CNN
F 4 "0.04275 @ 5000" H 10025 6175 60  0001 C CNN "Cost"
F 5 "19 Sept 2016" H 8375 4775 60  0001 C CNN "Date Created"
F 6 "19 Sept 2016" H 8475 4875 60  0001 C CNN "Date Modified"
F 7 "Adam Vadala-Roth" H 8575 4975 60  0001 C CNN "Designer"
F 8 "0.55mm" H 8675 5075 60  0001 C CNN "Height"
F 9 "Yes" H 8775 5175 60  0001 C CNN "RHoS?"
F 10 "Panasonic Electronic Components" H 8875 5275 60  0001 C CNN "MFR"
F 11 "ERA-3AEB3741V" H 8975 5375 60  0001 C CNN "MFR#"
F 12 "SMT/SMD" H 9075 5475 60  0001 C CNN "Mounting"
F 13 "2" H 9175 5575 60  0001 C CNN "Pin Count#"
F 14 "Active" H 9275 5675 60  0001 C CNN "Status"
F 15 "1%" H 9375 5775 60  0001 C CNN "Tolerance"
F 16 "passive" H 9475 5875 60  0001 C CNN "Type"
F 17 "N/A" H 9575 5975 60  0001 C CNN "Voltage"
F 18 "1/10" H 9675 6075 60  0001 C CNN "Wattage"
F 19 "3.74K" H 8475 4366 60  0000 C CNN "Component-Value"
F 20 "RES SMD 3.74KOHM 0.1% 1/10W 0603" H 9875 6275 60  0001 C CNN "Description"
	1    8475 4225
	1    0    0    -1  
$EndComp
$Comp
L GND #PWR07
U 1 1
P 8775 4525
F 0 "#PWR07" H 8775 4275 50  0001 C CNN
F 1 "GND" H 8775 4375 50  0000 C CNN
F 2 "" H 8775 4525 50  0000 C CNN
F 3 "" H 8775 4525 50  0000 C CNN
	1    8775 4525
	1    0    0    -1  
$EndComp
Wire Wire Line
	8775 4225 8775 4525
Wire Wire Line
	7975 4225 8175 4225
Wire Wire Line
	8100 4225 8100 5200
Wire Wire Line
	8100 5200 975  5200
Connection ~ 8100 4225
Wire Wire Line
	7375 4225 6825 4225
Wire Wire Line
	6825 4225 6825 3700
Wire Wire Line
	6825 3700 7275 3700
Wire Wire Line
	7275 3700 7275 2900
Connection ~ 7275 2900
Text Label 6425 5200 0    60   ~ 0
BAT_VOLT
Text HLabel 975  5200 0    60   Output ~ 0
BAT_VOLT
$EndSCHEMATC
